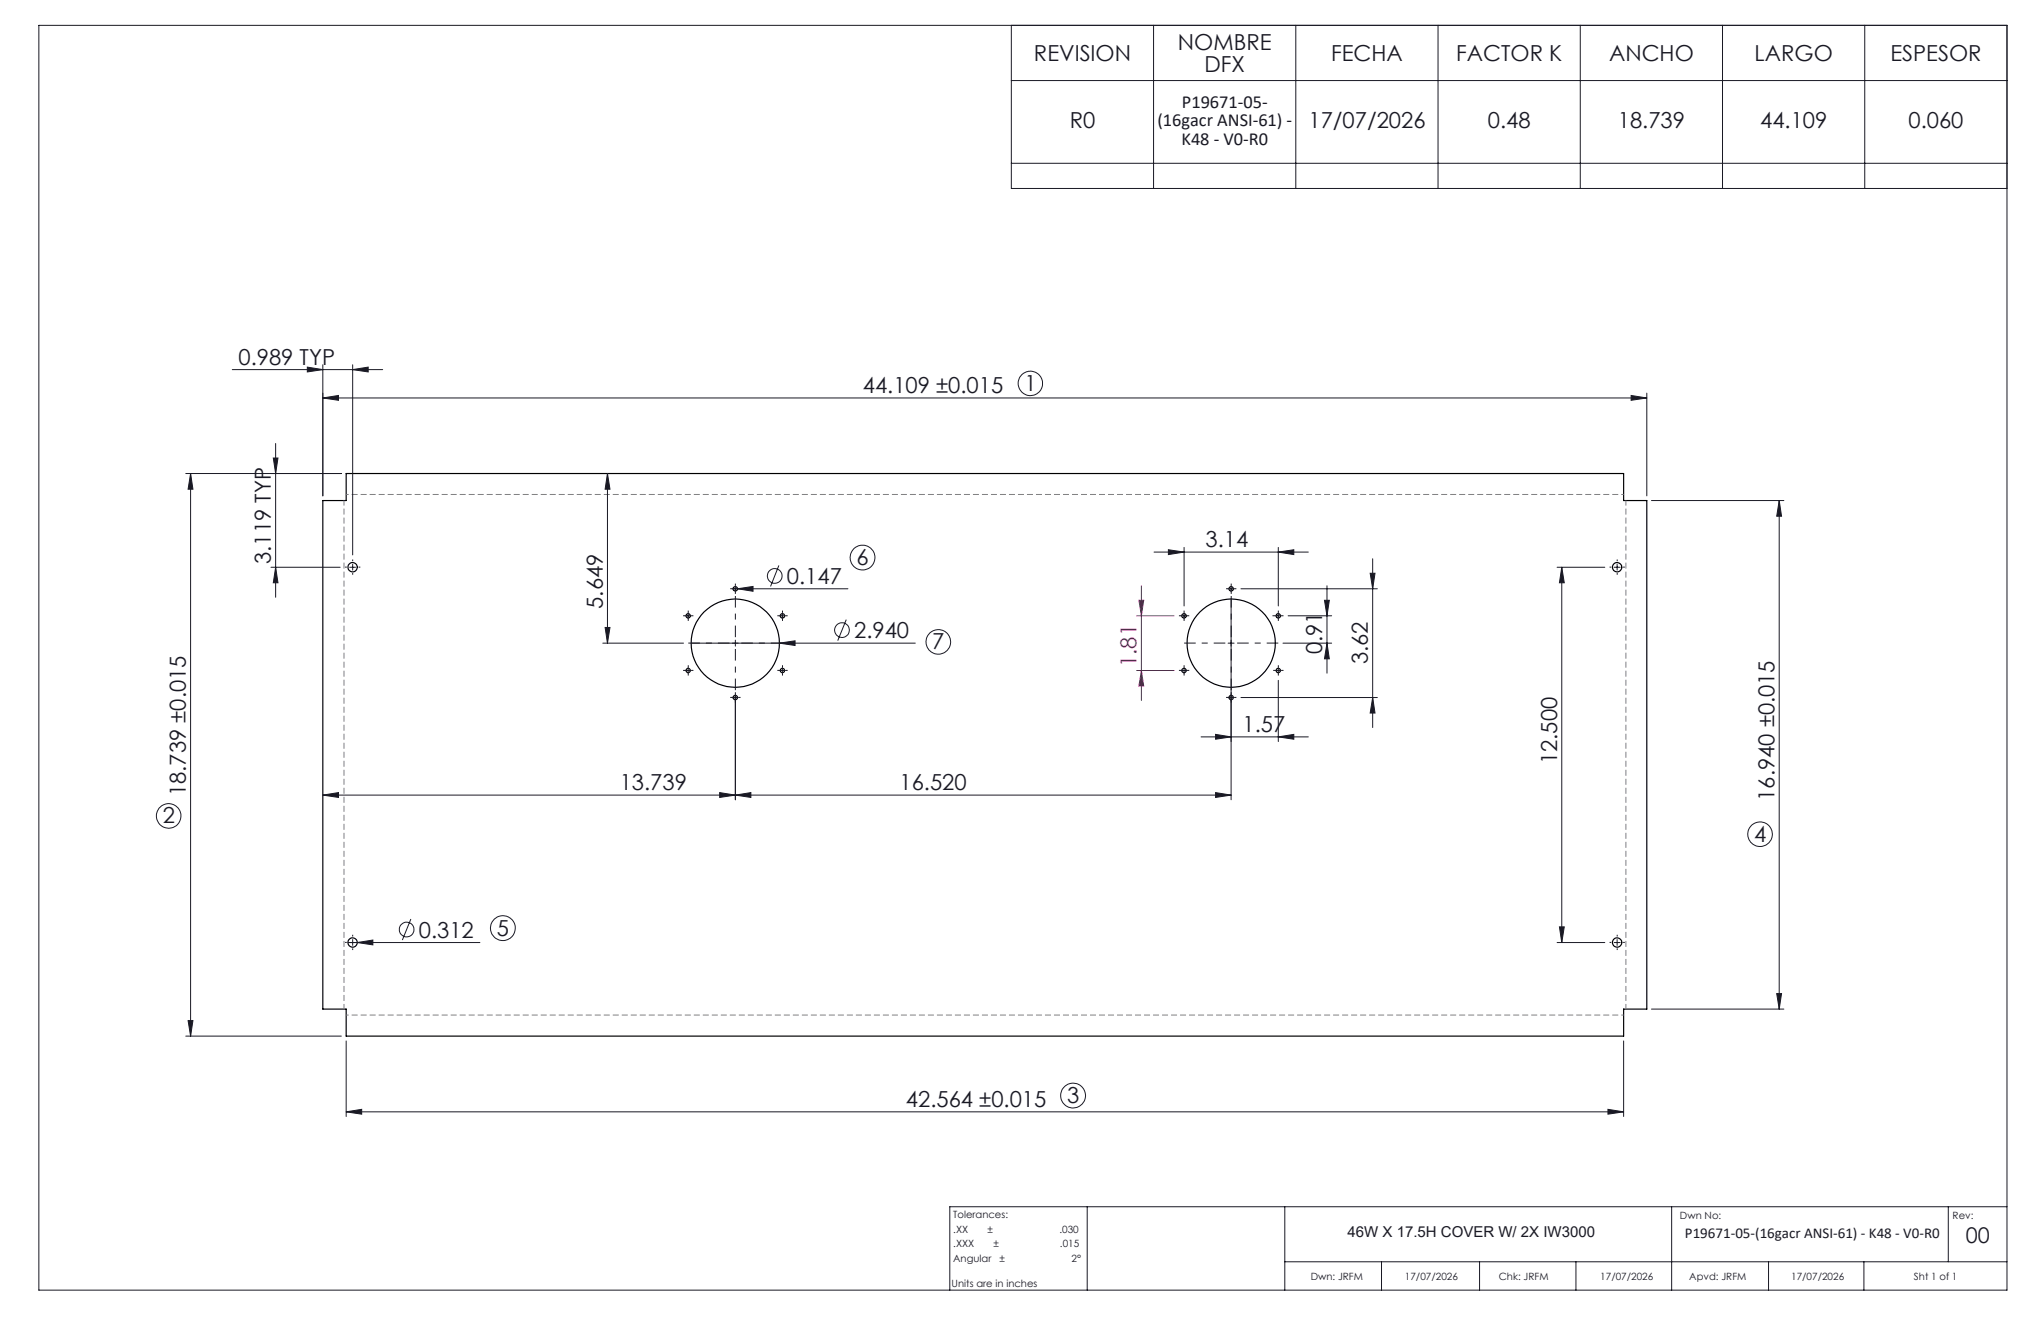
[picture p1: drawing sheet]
<svg xmlns="http://www.w3.org/2000/svg" width="432mm" height="279mm" viewBox="0 0 432 279" stroke-linecap="round" stroke-linejoin="round" font-family="sans-serif">
<g fill="none" stroke="#191924" stroke-width=".21">
<path d="M8.2 5.4h416.4v267.5h-416.4zM214 5.4v34.5h210.6M214 17h210.6M244.1 5.4v34.5M274.1 5.4v34.5M304.2 5.4v34.5M334.3 5.4v34.5M364.4 5.4v34.5M394.5 5.4v34.5M214 34.5h210.6M49.1 78.2h31.9M65 77.6l3.3 .6-3.3 .5z"/>
<path d="M68.3 77.2v27.7M74.6 78.2l3.3-.6v1.1zM74.6 77.2v40.2M57.8 96.9h1l-.5 3.3zM58.3 93.8v32.5M68.3 84.2l3.3-.6v1.1zM68.3 84.2h280.1M345.1 83.6l3.3 .6-3.3 .5zM348.4 83.1v21.8M39.3 100.2h32.9M40.3 100.2l.5 3.3h-1zM40.3 100.2v118.9"/>
<path d="M57.3 120h14.7M58.3 120l.5 3.3h-1zM74 120h1.2M74.6 119.3v1.3M128.5 100.2l.5 3.3h-1zM128.5 100.2v35.8M164.8 119.6l-1.8 4.4M244.2 116.8h32.6M247.2 116.3l3.3 .5-3.3 .5zM250.5 115.8v12.4M270.4 116.8l3.3-.5v1zM270.4 115.8v12.4"/>
<path d="M290.4 118.2v35.7M329.4 120h10.1M330.4 120l.5 3.3h-1zM330.4 120v79.4M341.5 120h1.3M342.1 119.3v1.3M349.4 105.9h28M376.4 105.9l.5 3.3h-1zM376.4 105.9v107.5M127.5 136h17.1M128 132.7h1l-.5 3.3zM145 130.2h1.2"/>
<path d="M145.6 129.6v1.3M146.2 136h47.4M154.9 124.5h24.5M155.6 123.9v1.3M155.6 135.4v1.3M156 124.5l3.3-.5v1.1zM164.9 136l3.3-.5v1zM164.9 130.2h1.3M165.5 129.6v1.3M179 131.1l-1.8 4.4M249.9 130.2h1.2M250.5 129.6v1.3"/>
<path d="M259.8 124.5h1.3M259.8 136h1.3M260.5 123.9v1.3M260.5 126.6v42.6M262.5 124.5h28.9M269.8 130.2h1.3M270.4 129.6v1.3M271.4 136h10.3M272.5 130.2h9.2M280.2 127h1l-.5 3.2zM280.7 136l.5 3.3h-1zM280.7 123.9v18.5"/>
<path d="M289.9 121.2h1l-.5 3.3zM145 141.8h1.2M145.6 141.2v1.3M154.9 147.5h1.3M155.6 146.9v22.3M164.9 141.8h1.3M165.5 141.2v1.3M249.9 141.8h1.2M250.5 141.2v1.3M254.1 155.9h22.7M257.2 155.3l3.3 .6-3.3 .5zM259.8 147.5h1.3"/>
<path d="M262.5 147.5h28.9M269.8 141.8h1.3M270.4 155.9l3.3-.6v1.1zM270.4 141.2v1.3M270.4 143.9v12.9M290.4 147.5l.5 3.3h-1zM68.3 168.2l3.3-.6v1.1zM68.3 168.2h192.2M152.3 167.6l3.3 .6-3.3 .5zM155.6 168.2l3.3-.6v1.1zM257.2 167.6l3.3 .6-3.3 .5zM73.6 199.4h27.9"/>
<path d="M74.6 198.7v1.3M75.6 199.4l3.3-.6v1zM86.9 194.4l-1.8 4.4M329.4 199.4h10.1M329.9 196h1l-.5 3.4zM341.5 199.4h1.3M342.1 198.7v1.3M39.3 219.1h32.9M39.8 215.9h1l-.5 3.2zM349.4 213.4h28M375.9 210.1h1l-.5 3.3zM73.2 235.2l3.3-.6v1.1z"/>
<path d="M73.2 220.2v15.9M73.2 235.2h270.3M340.2 234.6l3.3 .6-3.3 .5zM343.5 220.2v15.9M230 255.2v17.7M271.8 255.2v17.7M353.7 255.2v17.7M412.2 255.2v11.7M424.6 255.2h-223.7v17.7M271.8 266.9h152.8M292.3 266.9v6M313 266.9v6"/>
<path d="M333.4 266.9v6M374.2 266.9v6M394.3 266.9v6"/>
<circle cx="218" cy="81.1" r="2.57"/>
<circle cx="182.5" cy="117.9" r="2.62"/>
<circle cx="163.9" cy="121.8" r="1.55"/>
<circle cx="178.2" cy="133.3" r="1.55"/>
<circle cx="198.5" cy="135.8" r="2.6"/>
<circle cx="35.7" cy="172.6" r="2.6"/>
<circle cx="372.4" cy="176.4" r="2.6"/>
<circle cx="86" cy="196.6" r="1.55"/>
<circle cx="106.4" cy="196.3" r="2.62"/>
<circle cx="227" cy="231.7" r="2.63"/>
</g>
<g fill="none" stroke="#000" stroke-width=".25">
<path d="M73.2 100.2h270.3v5.7h4.9v107.5h-4.9v5.7h-270.3v-5.7h-4.9v-107.5h4.9z"/>
<circle cx="74.6" cy="120" r=".99"/>
<circle cx="342.1" cy="120" r=".99"/>
<circle cx="145.6" cy="130.3" r=".46"/>
<circle cx="155.6" cy="124.6" r=".47"/>
<circle cx="155.6" cy="136" r="9.3"/>
<circle cx="165.5" cy="130.3" r=".46"/>
<circle cx="250.5" cy="130.3" r=".47"/>
<circle cx="260.5" cy="124.5" r=".46"/>
<circle cx="260.5" cy="136" r="9.3"/>
<circle cx="270.4" cy="130.3" r=".47"/>
<circle cx="145.6" cy="141.8" r=".46"/>
<circle cx="155.6" cy="147.5" r=".46"/>
<circle cx="165.5" cy="141.8" r=".46"/>
<circle cx="250.5" cy="141.8" r=".46"/>
<circle cx="260.5" cy="147.5" r=".46"/>
<circle cx="270.4" cy="141.8" r=".46"/>
<circle cx="74.6" cy="199.3" r=".99"/>
<circle cx="342.1" cy="199.3" r=".99"/>
</g>
<path d="M240.5 130.2h7.9M240.9 127h1.1l-.5 3.2zM241.5 123.9v24.3M240.5 141.8h7.9M241.5 141.8l.5 3.3h-1.1z" fill="none" stroke="#a0006e" stroke-width=".21"/>
<path d="M154.3 136h-8.7M155.6 134.8v-8.7M155.6 137.3v8.7M156.8 136h8.7M259.2 136h-8.7M260.5 134.8v-8.7M260.5 137.3v8.7M261.7 136h8.7" fill="none" stroke="#191924" stroke-width=".21" stroke-dasharray="15.2 1.3 1.3 1.3" stroke-dashoffset="12.8" stroke-linecap="butt"/>
<g fill="none" stroke="#191924" stroke-width=".21" stroke-dasharray="15.2 1.3 1.3 1.3" stroke-linecap="butt">
<path d="M73.4 120h-.4M74.6 118.7v-.4M75.9 120h.3M340.9 120h-.4M342.1 118.7v-.4M343.4 120h.4M74.6 121.2v.4M145 130.2h-.5M145.6 129.6v-.5M145.6 130.9v.4M146.2 130.2h.5M155 124.5h-.5"/>
<path d="M155.6 123.9v-.5M155.6 125.1v.5M156.2 124.5h.5M164.9 130.2h-.4M165.5 129.6v-.5M165.5 130.9v.4M166.2 130.2h.4M249.9 130.2h-.5M250.5 129.6v-.5M250.5 130.9v.4M251.1 130.2h.5M259.9 124.5h-.5"/>
<path d="M260.5 123.9v-.5M260.5 125.1v.5M261.1 124.5h.5M269.8 130.2h-.6M270.4 129.6v-.5M270.4 130.9v.4M271.1 130.2h.4M342.1 121.2v.4M145 141.8h-.5M145.6 141.2v-.5M145.6 142.4v.5M146.2 141.8h.5"/>
<path d="M155 147.5h-.5M155.6 146.9v-.5M155.6 148.1v.5M156.2 147.5h.5M164.9 141.8h-.4M165.5 141.2v-.5M165.5 142.4v.5M166.2 141.8h.4M249.9 141.8h-.5M250.5 141.2v-.5M250.5 142.4v.5M251.1 141.8h.5"/>
<path d="M259.9 147.5h-.5M260.5 146.9v-.5M260.5 148.1v.5M261.1 147.5h.5M269.8 141.8h-.4M270.4 141.2v-.5M270.4 142.4v.5M271.1 141.8h.4M73.4 199.3h-.4M74.6 198.1v-.4M75.9 199.3h.3M340.9 199.3h-.4"/>
<path d="M342.1 198.1v-.4M343.4 199.3h.4M74.6 200.6v.3M342.1 200.6v.3"/>
</g>
<path d="M343.5 104.6h-270.3M73.2 214.7h270.3" fill="none" stroke="#808080" stroke-width=".21" stroke-dasharray="1.3 .6" stroke-dashoffset=".7" stroke-linecap="butt"/>
<path d="M72.8 105.9v107.5M344 213.4v-107.5" fill="none" stroke="#808080" stroke-width=".21" stroke-dasharray="1.3 .6" stroke-dashoffset=".2" stroke-linecap="butt"/>
<g fill="#191924">
<path d="M156 124.5l3.3-.5v1.1z"/>
<path d="M164.9 136l3.3-.5v1z"/>
<path d="M345.1 83.6l3.3 .6-3.3 .5zM68.3 84.2l3.3-.6v1.1zM340.2 234.6l3.3 .6-3.3 .5zM73.2 235.2l3.3-.6v1.1zM257.2 167.6l3.3 .6-3.3 .5zM155.6 168.2l3.3-.6v1.1z"/>
<path d="M65 77.6l3.3 .6-3.3 .5zM74.6 78.2l3.3-.6v1.1zM68.3 168.2l3.3-.6v1.1zM152.3 167.6l3.3 .6-3.3 .5zM75.6 199.4l3.3 .4v-1zM247.2 116.3l3.3 .5-3.3 .5zM270.4 116.8l3.3-.5v1zM257.2 155.3l3.3 .6-3.3 .5zM270.4 155.9l3.3-.6v1.1z"/>
<path d="M40.3 100.2l.5 3.3h-1zM39.8 215.9h1l-.5 3.2zM376.4 105.9l.5 3.3h-1zM375.9 210.1h1l-.5 3.3zM57.8 96.9h1l-.5 3.3zM58.3 120l.5 3.3h-1zM128.5 100.2l.5 3.3h-1zM128 132.7h1l-.5 3.3zM330.4 120l.5 3.3h-1zM329.9 196h1l-.5 3.4zM280.2 127h1l-.5 3.2zM280.7 136l.5 3.3h-1zM289.9 121.2h1l-.5 3.3zM290.4 147.5l.5 3.3h-1z"/>
</g>
<path d="M240.9 127h1.1l-.5 3.2zM241.5 141.8l.5 3.3h-1.1z" fill="#a0006e"/>
<g font-size="4.7" fill="#191924">
<text x="249.2" y="10.6">NOMBRE</text>
<text x="218.8" y="12.9">REVISION</text>
<text x="254.8" y="15.1">DFX</text>
<text x="281.6" y="12.9">FECHA</text>
<text x="308.1" y="12.9">FACTOR K</text>
<text x="340.4" y="12.9">ANCHO</text>
<text x="371.2" y="12.9">LARGO</text>
<text x="399.9" y="12.9">ESPESOR</text>
<text x="226.3" y="27">R0</text>
<text x="276.8" y="27">17/07/2026</text>
<text x="314.8" y="27">0.48</text>
<text x="342.3" y="27">18.739</text>
<text x="372.4" y="27">44.109</text>
<text x="403.8" y="27">0.060</text>
<text x="50.5" y="77.1">0.989 TYP</text>
<text x="182.5" y="83.1">44.109 ±0.015</text>
<text x="216.8" y="82.7">1</text>
<text x="57.3" y="119.3" transform="rotate(-90 57.3 119.3)">3.119 TYP</text>
<text x="181.2" y="119.5">6</text>
<text x="255.1" y="115.7">3.14</text>
<text x="166.5" y="123.5">0.147</text>
<text x="127.5" y="128.8" transform="rotate(-90 127.5 128.8)">5.649</text>
<text x="180.7" y="135">2.940</text>
<text x="197.2" y="137.3">7</text>
<text x="279.7" y="138.4" transform="rotate(-90 279.7 138.4)">0.91</text>
<text x="289.4" y="140.5" transform="rotate(-90 289.4 140.5)">3.62</text>
<text x="262.9" y="154.8">1.57</text>
<text x="329.4" y="161.6" transform="rotate(-90 329.4 161.6)">12.500</text>
<text x="131.1" y="167.1">13.739</text>
<text x="190.3" y="167.1">16.520</text>
<text x="39.3" y="168.4" transform="rotate(-90 39.3 168.4)">18.739 ±0.015</text>
<text x="375.4" y="169.4" transform="rotate(-90 375.4 169.4)">16.940 ±0.015</text>
<text x="34.5" y="174.2">2</text>
<text x="371.1" y="178">4</text>
<text x="105.1" y="197.9">5</text>
<text x="88.6" y="198.3">0.312</text>
<text x="225.8" y="233.4">3</text>
<text x="191.7" y="234.1">42.564 ±0.015</text>
</g>
<text font-size="4.7" fill="#a0006e" x="240.5" y="141" transform="rotate(-90 240.5 141)">1.81</text>
<text font-size="4.6" fill="#191924" x="415.9" y="263">00</text>
<g font-size="3.9" fill="#191924">
<text x="250" y="22.9">P19671-05-</text>
<text x="244.9" y="26.7">(16gacr ANSI-61) -</text>
<text x="250" y="30.6">K48 - V0-R0</text>
</g>
<g font-size="3.2" fill="#191924">
<text x="285.1" y="261.6">46W X 17.5H COVER W/ 2X IW3000</text>
<text x="356.5" y="261.8">P19671-05-(16gacr ANSI-61) - K48 - V0-R0</text>
</g>
<g font-size="2.1" fill="#191924">
<text x="201.7" y="257.6">Tolerances:</text>
<text x="355.4" y="257.8">Dwn No:</text>
<text x="413.1" y="257.8">Rev:</text>
<text x="201.7" y="260.7">.XX</text>
<text x="201.7" y="263.9">.XXX</text>
<text x="208.9" y="260.7">±</text>
<text x="210.2" y="263.9">±</text>
<text x="224.1" y="260.7">.030</text>
<text x="224.3" y="263.9">.015</text>
<text x="201.7" y="267">Angular</text>
<text x="211.5" y="267">±</text>
<text x="226.7" y="267">2°</text>
<text x="201.3" y="272.3">Units are in inches</text>
<text x="277.3" y="270.7">Dwn: JRFM</text>
<text x="297.2" y="270.7">17/07/2026</text>
<text x="317.1" y="270.7">Chk: JRFM</text>
<text x="338.6" y="270.7">17/07/2026</text>
<text x="357.4" y="270.7">Apvd: JRFM</text>
<text x="378.9" y="270.7">17/07/2026</text>
<text x="404.9" y="270.7">Sht 1 of 1</text>
</g>
</svg>
